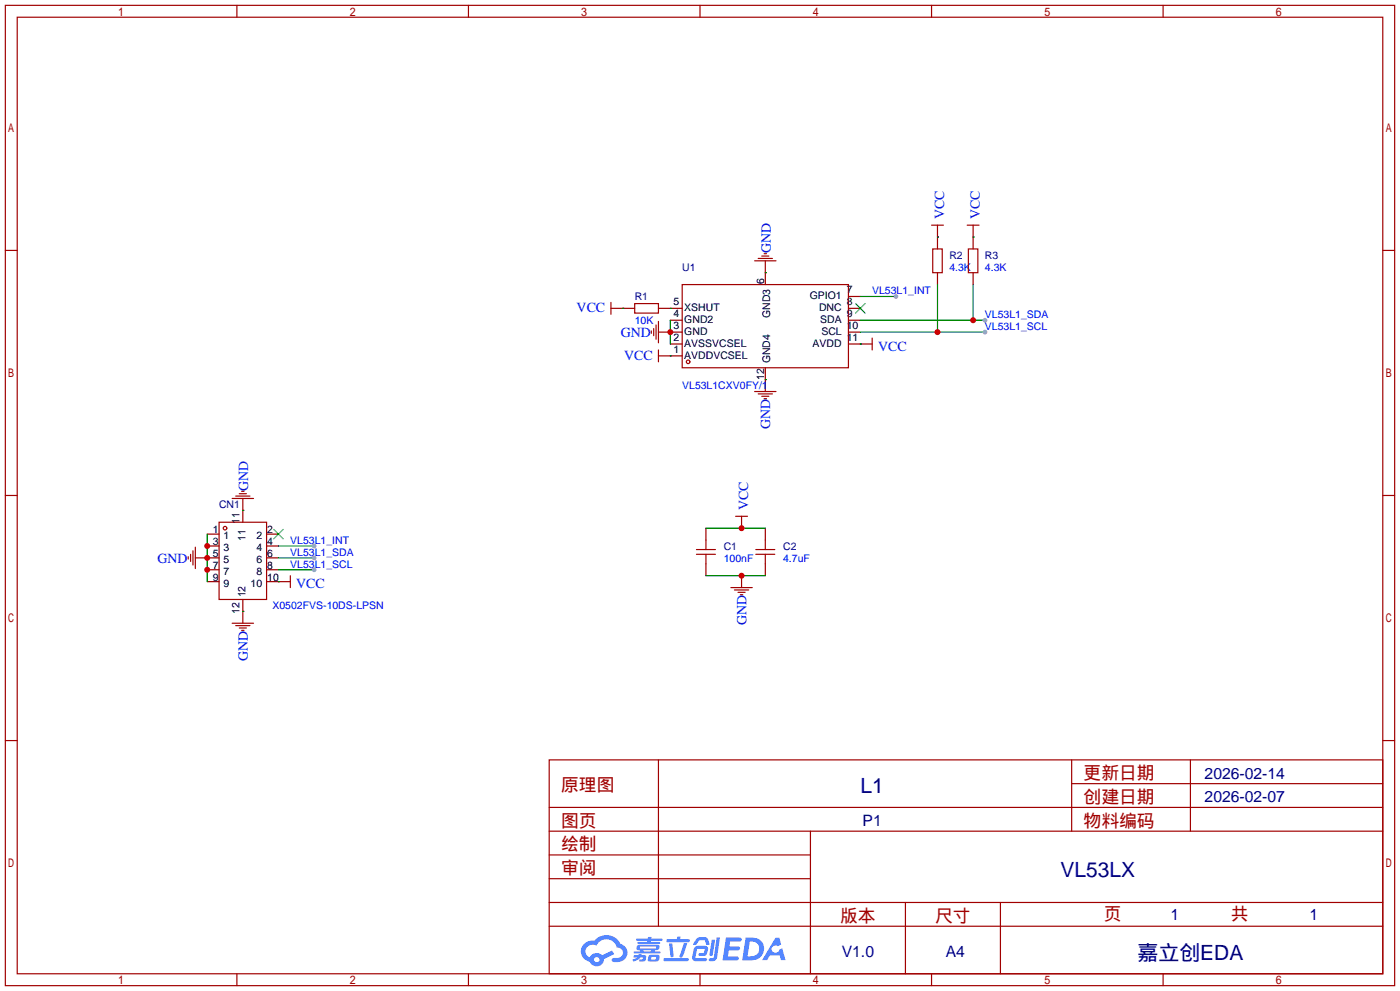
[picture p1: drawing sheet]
<svg xmlns="http://www.w3.org/2000/svg" width="299mm" height="212mm" viewBox="0 0 299 212" stroke-linecap="round" stroke-linejoin="round" font-family="sans-serif">
<g fill="none" stroke="#a10000" stroke-width=".25">
<path d="M1.1 1.1h297.2v209.6h-297.2zM3.7 3.7h292.1v204.5h-292.1zM50.7 1.1v2.6M100.2 1.1v2.6M149.7 1.1v2.6M199.3 1.1v2.6M248.8 1.1v2.6M1.1 53.5h2.6M295.8 53.5h2.5M1.1 105.9h2.6M295.8 105.9h2.5M1.1 158.3h2.6"/>
<path d="M295.8 158.3h2.5M117.5 162.4h178.3v45.8h-178.3zM117.5 177.7h178.3M117.5 172.6h178.3M140.8 162.4v35.6M173.4 177.7v30.5M229.2 162.4v15.3M229.2 167.5h66.6M254.6 162.4v15.3M117.5 182.8h55.9M117.5 198h178.3M117.5 192.9h178.3"/>
<path d="M117.5 187.8h55.9M193.7 192.9v15.3M214 192.9v15.3M50.7 208.2v2.5M100.2 208.2v2.5M149.7 208.2v2.5M199.3 208.2v2.5M248.8 208.2v2.5"/>
</g>
<g fill="#5487ff">
<path d="M155.3 200.4h2.7a.48 .48 0 0 1 .7 .4 .48 .48 0 0 1-.7 .5h-1.8l-.2 1h1.9a.43 .43 0 0 1 .4 .5 .43 .43 0 0 1-.5 .3h-1.9l-.2 1.3h1.7a.45 .45 0 0 1 .6 .2 .45 .45 0 0 1-.2 .6l-3.2 .1z"/>
<path d="M165.9 200.5h.8l.4 1.4-.7 .4a.84 .84 0 0 0-1.2 .2 .84 .84 0 0 0 .3 1.2 .84 .84 0 0 0 1.1-.5l.1-.2 .6-.3 .7 2.5h-.9l-.3-1h-2.1l-.6 1h-1.1z"/>
<path d="M152.2 200.9h.8l-.5 3.2a.36 .36 0 0 1-.4 .3 .36 .36 0 0 1-.3-.4z"/>
<path d="M153.3 200.4h.7l-.6 4.3a1.13 1.13 0 0 1-1.8 .6l.2-.4 .7-.1 .2-.2z"/>
<path d="M149 200.7l.6-.4h1a.77 .77 0 0 1 .9 .6l.3 .9-.2 .2h-.5l-.3-.9-.2-.1h-1l-.7 1-.6-.1v-.1z"/>
<path d="M148.6 202.5l.5-.3h1.7a.81 .81 0 0 1 .7 .5 .81 .81 0 0 1-.2 .8 .81 .81 0 0 1-.9 .9h-.7a.32 .32 0 0 1-.3-.4 .32 .32 0 0 1 .4-.3h.7l.3-.9-1.7 .1-.3 1.9h2.1a.32 .32 0 0 1 .4 .4 .32 .32 0 0 1-.4 .3l-2.3-.1-.5-.3v-.5z"/>
<path d="M142 204.8h5a.33 .33 0 0 1 .3 .4 .33 .33 0 0 1-.3 .3h-4.9l-.2-.2z"/>
<path d="M146.3 201.6h.7l-.6 2a.98 .98 0 0 1-.8 1.1l-.3-.3z"/>
<path d="M143.1 201.7h.7l.3 2.6a.34 .34 0 0 1-.3 .3 .34 .34 0 0 1-.4-.2z"/>
<path d="M142.6 200.8h2.2l.2-.6h.6l-.1 .6h1.8a.32 .32 0 0 1 .3 .3 .32 .32 0 0 1-.4 .3h-4.5l-.1-.1z"/>
<path d="M135.6 204.2h.9l.1-.2 .7-.1-.1 .3h.9a.82 .82 0 0 1-.6 1.3h-.7v-.4h.6l.1-.4a.68 .68 0 0 0-1 .4l-1 .4-.2-.4 1-.4h-.8z"/>
<path d="M136.1 200.6h2.5v-.3h.8l-.1 .3h2.2l.2 .3-.2 .2h-2.3v.3h1.8l.2 .2-.2 .2h-4.5l-.1-.4h2l.1-.3h-2.3l-.1-.2z"/>
<path d="M159.5 200.4l-.7 4.9h1.6a2.5 2.5 0 0 0 3-2.5 2.5 2.5 0 0 0-3.1-2.4zM160.4 201.3a1.61 1.61 0 0 1 2 1.4 1.61 1.61 0 0 1-1.8 1.7h-.7z"/>
<path d="M136.3 202.2a.55 .55 0 0 0-.2 .7 .55 .55 0 0 0 .7 .2l.1 .3h-1.3v.4h5.5l.2-.2-.2-.2h-1.2l.2-.3a.7 .7 0 0 0 .8-.2 .7 .7 0 0 0 0-.9h-4.1zM136.9 202.4h3.3l.2 .1-.2 .2h-3.2zM137.6 203.1h1.7l-.2 .3h-1.4z"/>
<path d="M138.8 204.3a1.05 1.05 0 0 0-.1 1.2 2.91 2.91 0 0 0 2.2-.2 .98 .98 0 0 0 0-1.2h-1.6zM139.4 204.6l.8-.1 .1 .4-.2 .2h-.8z"/>
<path d="M125 201.7a2.23 2.23 0 0 0-.7 2.3 2.23 2.23 0 0 0 1.8 1.6 1.58 1.58 0 0 0 1.8 .9 1.58 1.58 0 0 0 1.3-1.5l2.2-1-.5-.8-2.1 1a1.65 1.65 0 0 0-2.6 .5 1.47 1.47 0 0 1-.8-2.1 1.47 1.47 0 0 1 2.2-.5 2.3 2.3 0 0 1 2.3-1.3 2.3 2.3 0 0 1 2.1 1.7 1.12 1.12 0 0 1 1.2 1.1 1.12 1.12 0 0 1-1.1 1.2h-.7a.45 .45 0 0 0-.6 .3 .45 .45 0 0 0 .5 .6 2.21 2.21 0 0 0 2.2-.6 2.21 2.21 0 0 0 .5-2.3 2.13 2.13 0 0 0-1.3-1 3.3 3.3 0 0 0-5.5-.7l-1.2 .1zM127.1 205.2a.57 .57 0 0 1 1.1 0 .57 .57 0 0 1-1.1 0z"/>
</g>
<g fill="none" stroke="#a10000" stroke-width=".25">
<path d="M161.4 55.8h4.6M162.2 55.2h3M162.9 54.7h1.6M163.4 54.2h.6M163.7 55.8v2.5M199.3 48.1h2.5M200.5 48.1v2.6M206.9 48.1h2.5M208.2 48.1v2.6M130.7 65.9h2.5M130.7 64.6v2.6M139.3 70.7v.5"/>
<path d="M139.8 70.2v1.6M140.3 69.5v3M140.8 71h2.6M140.8 68.7v4.6M140.8 74.8v2.5M140.8 76.1h2.6M184 73.5h2.6M186.6 72.3v2.5M161.4 83.7h4.6M162.2 84.2h3M162.9 84.7h1.6M163.4 85.2h.6"/>
<path d="M163.7 81.2v2.5M40.3 119v.5M40.8 118.5v1.5M41.3 117.7v3.1M41.8 119.3h2.5M41.8 117v4.5M46.9 111.6h10.1v16.5h-10.1zM49.7 106.6h4.5M50.4 106h3.1M51.2 105.5h1.5M51.7 105h.5M51.9 106.6v2.5"/>
<path d="M157.4 110.4h2.5M158.6 110.4v2.5M49.7 133.2h4.5M50.4 133.7h3.1M51.2 134.2h1.5M51.7 134.7h.5M51.9 130.7v2.5M59.6 124.3h2.5M62.1 123.1v2.5M156.3 125.6h4.6M157.1 126.1h3M157.9 126.6h1.5"/>
<path d="M158.4 127.1h.5M158.6 123.1v2.5"/>
<circle cx="48.1" cy="112.9" r=".38"/>
</g>
<g fill="none" stroke="#870000" stroke-width=".25">
<path d="M163.7 58.3h.1M200.5 50.7h.1M208.2 50.7h.1M133.2 65.9h.1M143.4 71h.1M143.4 76.1h.1M184 73.5h.1M163.7 81.2h.1M44.3 119.3h.1M44.3 114.2h2.6M44.3 116.7h2.6M44.3 119.3h2.6"/>
<path d="M51.9 109.1h.1M51.9 109.1v2.5M57 114.2h2.6M57 116.7h2.6M57 119.3h2.6M158.6 112.9h.1M44.3 124.3h2.6M44.3 121.8h2.6M51.9 130.7h.1M51.9 128.1v2.6M57 124.3h2.6M57 121.8h2.6"/>
<path d="M59.6 124.3h.1M158.6 123.1h.1"/>
</g>
<path d="M58.5 113.2l2.1 2M60.6 113.2l-2.1 2" fill="none" stroke="#3c3" stroke-width=".25"/>
<path d="M44.3 114.2v10.1" fill="none" stroke="#008700" stroke-width=".25"/>
<g fill="#c00">
<circle cx="44.3" cy="121.8" r=".63"/>
<circle cx="44.3" cy="119.3" r=".63"/>
<circle cx="44.3" cy="116.7" r=".63"/>
</g>
<path d="M51.9 109.1h.1M51.9 130.7h.1M59.6 124.3h.1M59.6 121.8h7.6" fill="none" stroke="#008700" stroke-width=".25"/>
<circle cx="67.2" cy="121.8" r=".51" fill="#999"/>
<path d="M59.6 119.3h7.6" fill="none" stroke="#008700" stroke-width=".25"/>
<circle cx="67.2" cy="119.3" r=".51" fill="#999"/>
<path d="M59.6 116.7h7.6" fill="none" stroke="#008700" stroke-width=".25"/>
<circle cx="67.2" cy="116.7" r=".51" fill="#999"/>
<g fill="none" stroke="#a10000" stroke-width=".25">
<path d="M199.5 53.2h2v5.1h-2zM207.1 53.2h2.1v5.1h-2.1zM135.8 64.9h5v2h-5zM145.9 60.8h35.6v17.8h-35.6z"/>
<circle cx="147.2" cy="77.3" r=".38"/>
</g>
<g fill="none" stroke="#870000" stroke-width=".25">
<path d="M163.7 58.3v2.5M200.5 50.7v2.5M200.5 58.3v2.5M208.2 50.7v2.5M208.2 58.3v2.5M133.2 65.9h2.6M140.8 65.9h5.1M143.4 76.1h2.5M143.4 73.5h2.5M143.4 71h2.5M143.4 68.5h2.5M163.7 78.6v2.6"/>
<path d="M181.5 73.5h2.5M181.5 71h2.5M181.5 68.5h2.5M181.5 65.9h2.5M181.5 63.4h2.5"/>
</g>
<path d="M183 64.9l2 2M185 64.9l-2 2" fill="none" stroke="#3c3" stroke-width=".25"/>
<path d="M133.2 65.9h.1M143.4 65.9h.1M143.4 68.5v5" fill="none" stroke="#008700" stroke-width=".25"/>
<circle cx="143.4" cy="71" r=".63" fill="#c00"/>
<path d="M143.4 76.1h.1M184 73.5h.1M184 68.5h26.7M208.2 60.8v7.7" fill="none" stroke="#008700" stroke-width=".25"/>
<circle cx="208.2" cy="68.5" r=".63" fill="#c00"/>
<circle cx="210.7" cy="68.5" r=".51" fill="#999"/>
<path d="M184 71h26.7M200.5 60.8v10.2" fill="none" stroke="#008700" stroke-width=".25"/>
<circle cx="200.5" cy="71" r=".63" fill="#c00"/>
<circle cx="210.7" cy="71" r=".51" fill="#999"/>
<path d="M184 63.4h7.6" fill="none" stroke="#008700" stroke-width=".25"/>
<circle cx="191.6" cy="63.4" r=".51" fill="#999"/>
<path d="M163.7 58.3h.1M200.5 50.7h.1M208.2 50.7h.1M163.7 81.2h.1M151 112.9h12.7" fill="none" stroke="#008700" stroke-width=".25"/>
<path d="M151 112.9v2.5M163.7 112.9v2.5M151 120.5v2.6M163.7 120.5v2.6" fill="none" stroke="#870000" stroke-width=".25"/>
<path d="M149 118.5h4M149 117.5h4M151 115.4v2.1M151 118.5v2M161.7 118.5h4M161.7 117.5h4M163.7 115.4v2.1M163.7 118.5v2" fill="none" stroke="#a10000" stroke-width=".25"/>
<circle cx="158.6" cy="112.9" r=".63" fill="#c00"/>
<path d="M151 123.1h12.7" fill="none" stroke="#008700" stroke-width=".25"/>
<circle cx="158.6" cy="123.1" r=".63" fill="#c00"/>
<g font-size="4.5" fill="#000080">
<text x="184.1" y="169.6">L1</text>
<text x="226.9" y="187.4">VL53LX</text>
<text x="243.3" y="205.2">嘉立创EDA</text>
</g>
<g font-size="3.8" fill="#a00000">
<text x="231.8" y="166.5">更新日期</text>
<text x="120" y="169.1">原理图</text>
<text x="231.8" y="171.6">创建日期</text>
<text x="120" y="176.7">图页</text>
<text x="231.8" y="176.7">物料编码</text>
<text x="120" y="181.8">绘制</text>
<text x="120" y="186.9">审阅</text>
<text x="179.7" y="197">版本</text>
<text x="200" y="197">尺寸</text>
<text x="236.1" y="196.8">页</text>
<text x="263.3" y="196.8">共</text>
</g>
<g font-size="3.4" fill="#000080">
<text x="257.7" y="166.4">2026-02-14</text>
<text x="257.7" y="171.5">2026-02-07</text>
<text x="184.5" y="176.6">P1</text>
<text x="250.4" y="196.7">1</text>
<text x="280.1" y="196.7">1</text>
<text x="180.1" y="204.5">V1.0</text>
<text x="202.3" y="204.5">A4</text>
</g>
<g font-size="3" fill="#00f">
<text x="202" y="46.9" transform="rotate(-90 202 46.9)">VCC</text>
<text x="209.6" y="46.9" transform="rotate(-90 209.6 46.9)">VCC</text>
<text x="164.9" y="54.1" transform="rotate(-90 164.9 54.1)">GND</text>
<text x="123.3" y="66.7">VCC</text>
<text x="132.8" y="72">GND</text>
<text x="133.5" y="76.9">VCC</text>
<text x="187.8" y="75">VCC</text>
<text x="164.8" y="91.8" transform="rotate(-90 164.8 91.8)">GND</text>
<text x="53.1" y="104.9" transform="rotate(-90 53.1 104.9)">GND</text>
<text x="160.1" y="109.1" transform="rotate(-90 160.1 109.1)">VCC</text>
<text x="33.7" y="120.3">GND</text>
<text x="63.4" y="125.8">VCC</text>
<text x="159.7" y="133.7" transform="rotate(-90 159.7 133.7)">GND</text>
<text x="53" y="141.3" transform="rotate(-90 53 141.3)">GND</text>
</g>
<g font-size="2.2" fill="#000080">
<text x="145.9" y="57.8">U1</text>
<text x="203.1" y="55.3">R2</text>
<text x="210.7" y="55.3">R3</text>
<text x="135.8" y="64.2">R1</text>
<text x="46.9" y="108.6">CN1</text>
<text x="154.8" y="117.5">C1</text>
<text x="167.5" y="117.5">C2</text>
</g>
<g font-size="2.2" fill="#00f">
<text x="203.1" y="57.8">4.3K</text>
<text x="210.7" y="57.8">4.3K</text>
<text x="186.6" y="62.9">VL53L1_INT</text>
<text x="135.8" y="69.3">10K</text>
<text x="210.7" y="68">VL53L1_SDA</text>
<text x="210.7" y="70.5">VL53L1_SCL</text>
<text x="145.9" y="83.2">VL53L1CXV0FY/1</text>
<text x="62.1" y="118.8">VL53L1_SDA</text>
<text x="62.1" y="116.3">VL53L1_INT</text>
<text x="62.1" y="121.3">VL53L1_SCL</text>
<text x="154.8" y="120.1">100nF</text>
<text x="167.5" y="120.1">4.7uF</text>
<text x="58.3" y="130.2">X0502FVS-10DS-LPSN</text>
</g>
<g font-size="2.2">
<text x="144.1" y="65.2">5</text>
<text x="163.5" y="60.7" transform="rotate(-90 163.5 60.7)">6</text>
<text x="173.2" y="63.9">GPIO1</text>
<text x="181.1" y="62.7">7</text>
<text x="181.1" y="65.2">8</text>
<text x="144.1" y="70.3">3</text>
<text x="144.1" y="67.8">4</text>
<text x="146.4" y="71.6">GND</text>
<text x="146.4" y="69">GND2</text>
<text x="146.4" y="66.5">XSHUT</text>
<text x="164.8" y="68" transform="rotate(-90 164.8 68)">GND3</text>
<text x="175.2" y="66.5">DNC</text>
<text x="175.5" y="69">SDA</text>
<text x="175.7" y="71.6">SCL</text>
<text x="181.1" y="67.8">9</text>
<text x="181.1" y="70.3">10</text>
<text x="144.1" y="75.4">1</text>
<text x="144.1" y="72.8">2</text>
<text x="146.4" y="76.6">AVDDVCSEL</text>
<text x="146.4" y="74.1">AVSSVCSEL</text>
<text x="164.8" y="77.7" transform="rotate(-90 164.8 77.7)">GND4</text>
<text x="173.8" y="74.1">AVDD</text>
<text x="181.1" y="72.8">11</text>
<text x="163.5" y="81.2" transform="rotate(-90 163.5 81.2)">12</text>
<text x="45.5" y="114">1</text>
<text x="51.2" y="112" transform="rotate(-90 51.2 112)">11</text>
<text x="57.1" y="114">2</text>
<text x="45.5" y="116.5">3</text>
<text x="45.5" y="119">5</text>
<text x="47.8" y="115.2">1</text>
<text x="47.8" y="117.8">3</text>
<text x="52.5" y="115.6" transform="rotate(-90 52.5 115.6)">11</text>
<text x="54.8" y="117.8">4</text>
<text x="54.8" y="115.2">2</text>
<text x="57.1" y="119">6</text>
<text x="57.1" y="116.5">4</text>
<text x="45.5" y="121.6">7</text>
<text x="45.5" y="124.1">9</text>
<text x="47.8" y="120.3">5</text>
<text x="47.8" y="122.8">7</text>
<text x="47.8" y="125.4">9</text>
<text x="53.6" y="125.4">10</text>
<text x="54.8" y="122.8">8</text>
<text x="54.8" y="120.3">6</text>
<text x="57.1" y="124.1">10</text>
<text x="57.1" y="121.6">8</text>
<text x="51.2" y="131.2" transform="rotate(-90 51.2 131.2)">12</text>
<text x="52.5" y="127.7" transform="rotate(-90 52.5 127.7)">12</text>
</g>
</svg>
